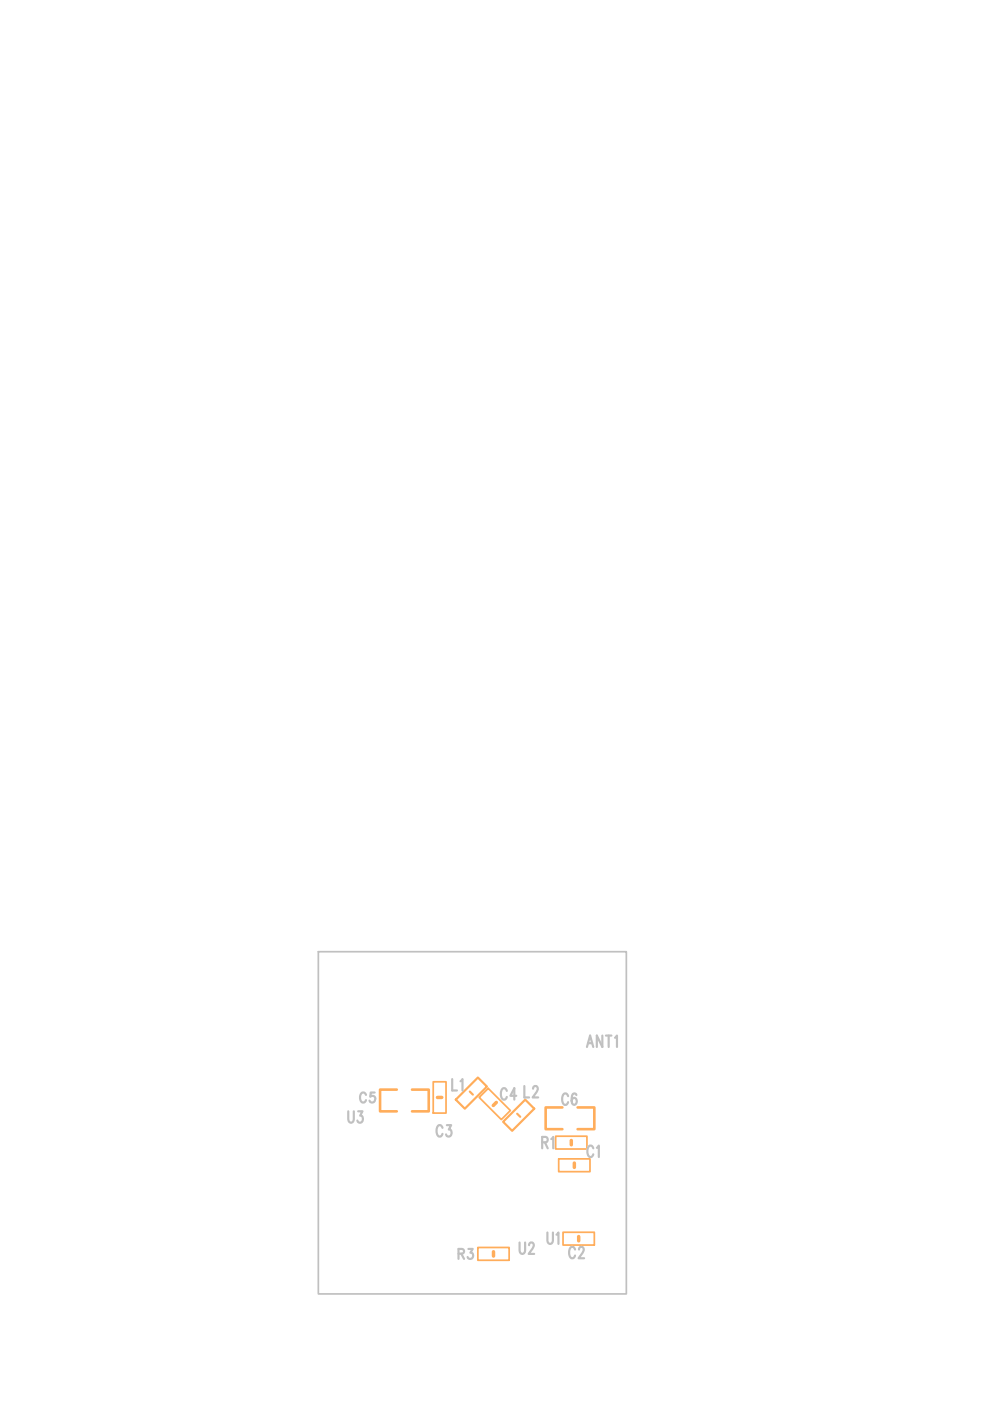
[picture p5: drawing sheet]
<svg xmlns="http://www.w3.org/2000/svg" width="210mm" height="297mm" viewBox="0 0 210 297" stroke-linecap="round" stroke-linejoin="round" font-family="sans-serif">
<path d="M67.5 201.8h65.3v72.5h-65.3z" fill="none" stroke="#c0c0c0" stroke-width=".36"/>
<path d="M121.1 241.8v.9M121.8 246.6v.9M104.6 265.4v.9M122.7 262.2v.9" fill="none" stroke="#ffad5b" stroke-width=".74"/>
<path d="M103.5 230.8l4.7 4.7-1.9 1.9-4.7-4.7zM117.8 240.9h6.6v2.7h-6.6zM118.5 245.7h6.6v2.7h-6.6zM101.3 264.5h6.7v2.7h-6.7zM119.4 261.3h6.6v2.7h-6.6z" fill="none" stroke="#ffad5b" stroke-width=".37"/>
<path d="M73.8 235.6v1.7a.62 .62 0 0 0 .7 .7l.3-.1 .2-.6v-1.7M75.9 235.6h1l-.5 .9a.73 .73 0 0 1 .5 1 .73 .73 0 0 1-1 .4l-.1-.3M77.6 232.1a.65 .65 0 0 0-.8-.5 .65 .65 0 0 0-.5 .8v.5a.65 .65 0 0 0 .5 .8 .65 .65 0 0 0 .8-.4M79.4 231.6h-.8l-.1 .9a.65 .65 0 0 1 .9 0 .65 .65 0 0 1 0 1 .59 .59 0 0 1-.5 .3 .59 .59 0 0 1-.5-.4" fill="none" stroke="#c0c0c0" stroke-width=".46"/>
<g font-size="7.3" fill="#ffad5b">
<text x="96.3" y="234.4">L1</text>
<text x="106.3" y="239.1">L2</text>
</g>
<text font-size="7" fill="#ffad5b" x="91.7" y="235.2">C3</text>
<g font-size="5.2" fill="#ffad5b">
<text x="80.3" y="235.2">C5</text>
<text x="115.4" y="239">C6</text>
</g>
<g font-size="3.7" fill="#c0c0c0">
<text x="124.4" y="222">ANT1</text>
<text x="95.9" y="231.2">L1</text>
<text x="106.2" y="233.1">C4</text>
<text x="111.2" y="232.7">L2</text>
<text x="119.2" y="234.3">C6</text>
<text x="92.6" y="241">C3</text>
<text x="115" y="243.5">R1</text>
<text x="124.5" y="245.3">C1</text>
<text x="116.1" y="263.7">U1</text>
<text x="97" y="267.1">R3</text>
<text x="110.2" y="265.9">U2</text>
<text x="120.7" y="266.8">C2</text>
</g>
</svg>
